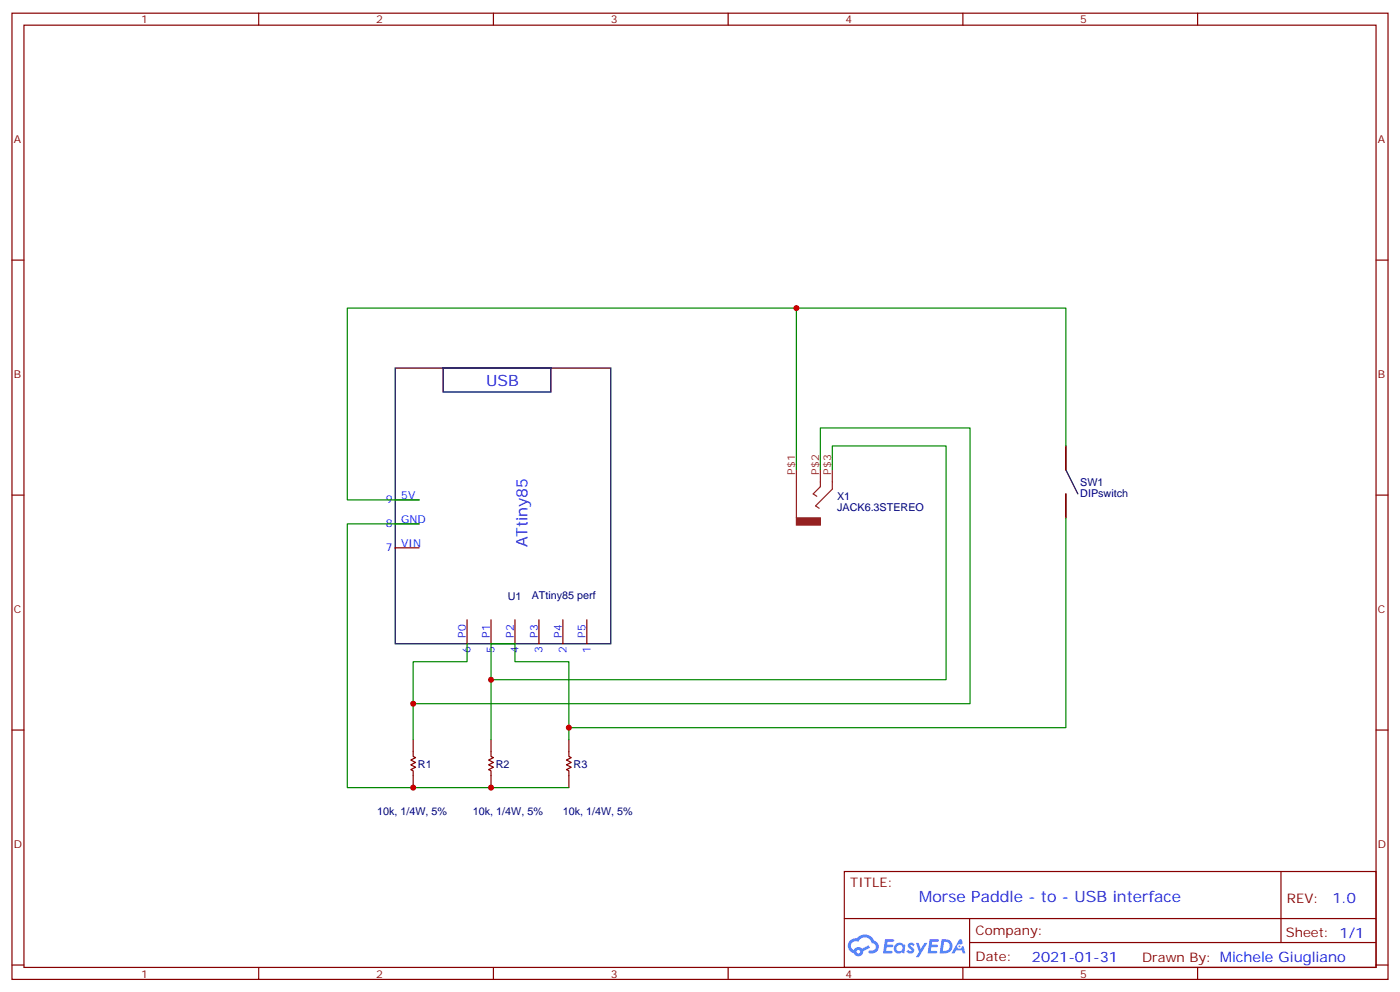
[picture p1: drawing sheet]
<svg xmlns="http://www.w3.org/2000/svg" width="412mm" height="292mm" viewBox="0 0 412 292" stroke-linecap="round" stroke-linejoin="round" font-family="sans-serif">
<g fill="none" stroke="#870000" stroke-width=".35">
<path d="M3.5 3.9h405.4v284.3h-405.4zM7.1 7.4h398.2v277.3h-398.2zM76.2 3.9v3.5M145.3 3.9v3.5M214.5 3.9v3.5M283.6 3.9v3.5M352.8 3.9v3.5M3.5 76.6h3.6M405.3 76.6h3.6M3.5 145.7h3.6M405.3 145.7h3.6M3.5 214.8h3.6"/>
<path d="M405.3 214.8h3.6M248.7 256.5h156.6v28.2h-156.6zM377.3 256.5v20.9M248.7 270.3h156.5M285.6 277.4h119.6M285.6 270.3v14.1M3.5 284h3.6M76.2 284.7v3.5M145.3 284.7v3.5M214.5 284.7v3.5M283.6 284.7v3.5M352.8 284.7v3.5"/>
<path d="M405.3 284h3.6"/>
</g>
<g fill="#5487ff">
<path d="M267.7 277.6a1.22 1.22 0 0 1 1.7 .3l-.4 .6a.47 .47 0 0 0-.3-.4 .47 .47 0 0 0-.5 .2l.1 .2a1.14 1.14 0 0 1 .8 1.8 1.14 1.14 0 0 1-1.9-.1l-.2-.1 .5-.6 .7 .4a.29 .29 0 0 0 .3-.2 .29 .29 0 0 0-.2-.3 1.04 1.04 0 0 1-.6-1.8z"/>
<path d="M260.7 276.4h2.4l.3 .2-.2 .5h-1.8l-.1 .9h1.5l.3 .4-.3 .3h-1.6l-.2 1.1 1.7 .1 .2 .3-.2 .3-2.6 .1z"/>
<path d="M273.8 276.4h2.4l.3 .2-.1 .5h-1.8l-.2 .9h1.6l.3 .4-.4 .3h-1.6l-.1 1.1 1.7 .1 .2 .3-.2 .3h-2.6z"/>
<path d="M282.6 276.4h.7l.3 1.3-.6 .3a.69 .69 0 0 0-1 .2 .69 .69 0 0 0 .4 1 .69 .69 0 0 0 .9-.6l.5-.3 .6 2.2h-.8l-.2-.8h-1.8l-.5 .8h-.8z"/>
<path d="M269.8 277.5h.8l.6 1.8 1.1-1.8h.9l-2.6 4.2h-.8l.9-1.6z"/>
<path d="M277.4 276.4l-.6 4.2h1.3a2.11 2.11 0 0 0 2.5-2.2 2.11 2.11 0 0 0-2.5-2zM278.1 277.1a1.39 1.39 0 0 1 1.7 1.5 1.39 1.39 0 0 1-1.8 1.2h-.3z"/>
<path d="M263.7 278a1.54 1.54 0 0 0-.1 2.2 1.54 1.54 0 0 0 2.2 .1l.6 .3 .3-2.3-.2-.3h-.4a1.49 1.49 0 0 0-2.4 0zM264 279a.94 .94 0 0 1 1.8 0 .94 .94 0 0 1-1.8 0z"/>
<path d="M250.4 276.8a2.18 2.18 0 0 0 1.1 3.7 1.44 1.44 0 0 0 1.6 .9 1.44 1.44 0 0 0 1.2-1.5l2-1-.5-.7-1.9 1a1.47 1.47 0 0 0-2.4 .4 1.39 1.39 0 0 1-.7-1.9 1.39 1.39 0 0 1 2-.5 2.12 2.12 0 0 1 2.2-1.3 2.12 2.12 0 0 1 1.9 1.7 1.14 1.14 0 0 1 1.1 1.4 1.14 1.14 0 0 1-1.7 .7 .43 .43 0 0 0-.5 .4 .43 .43 0 0 0 .4 .5 1.98 1.98 0 0 0 2.5-1.3 1.98 1.98 0 0 0-1.2-2.5 3.1 3.1 0 0 0-5.3-.7l-.9 .1zM252.3 280.1a.55 .55 0 0 1 1.1 0 .55 .55 0 0 1-1.1 0z"/>
<circle cx="282.6" cy="278.5" r=".26"/>
</g>
<path d="M116.4 108.3h63.5v81.1h-63.5zM130.5 108.3h31.8v7.1h-31.8zM314 131.2v7.1l3.5 7M314 145.3v7.1" fill="none" stroke="#000" stroke-width=".35"/>
<g fill="none" stroke="#870000" stroke-width=".35">
<path d="M314 131.2v7.1M116.4 154.2h7.1M116.4 147.1h7.1M314 145.3v7.1M116.4 161.2h7.1M137.6 182.4v7M144.6 182.4v7M151.7 182.4v7M158.7 182.4v7M165.8 182.4v7M172.9 182.4v7M121.7 217.7v4.9l.7 .4-1.4 .7 1.4 .7-1.4 .7 1.4 .7-1.4 .7 .7 .3v5"/>
<path d="M144.6 217.7v4.9l.7 .4-1.4 .7 1.4 .7-1.4 .7 1.4 .7-1.4 .7 .7 .3v5M167.6 217.7v4.9l.7 .4-1.4 .7 1.4 .7-1.4 .7 1.4 .7-1.4 .7 .7 .3v5"/>
</g>
<path d="M234.6 90.7h79.4v40.5M234.6 138.3v-47.6h-132.3v56.4h21.2M241.7 138.3v-12.4h44.1v81.2h-164.1M245.2 138.3v-7.1h33.5v68.8h-134.1M123.5 154.2h-21.2v77.6h65.3M314 152.4v61.7h-146.4M137.6 189.4v5.3h-15.9v23M144.6 217.7v-28.3h7.1v5.3h15.9v23" fill="none" stroke="#008700" stroke-width=".35"/>
<path d="M234.6 138.3v14.1M241.7 138.3v4.9l-2.2 2.1 1.1 .7M245.2 138.3v5.6l-5 5 1.1 .7" fill="none" stroke="#8c2424" stroke-width=".35"/>
<path d="M234.6 152.4h7.1v2.1h-7.1z" fill="#8c2424" stroke="#8c2424" stroke-width=".35"/>
<g fill="#c00">
<circle cx="144.6" cy="231.8" r=".88"/>
<circle cx="121.7" cy="231.8" r=".88"/>
<circle cx="144.6" cy="200" r=".88"/>
<circle cx="121.7" cy="207.1" r=".88"/>
<circle cx="234.6" cy="90.7" r=".88"/>
<circle cx="167.6" cy="214.1" r=".88"/>
</g>
<g font-size="4.6" fill="#00f">
<text x="143.2" y="113.7">USB</text>
<text x="155.4" y="161.1" transform="rotate(-90 155.4 161.1)">ATtiny85</text>
<text x="270.8" y="265.5">Morse Paddle - to - USB interface</text>
</g>
<g font-size="4.2" fill="#00f">
<text x="392.5" y="265.7">1.0</text>
<text x="304" y="283.1">2021-01-31</text>
</g>
<g font-size="3.9" fill="#800">
<text x="250.5" y="261.1">TITLE:</text>
<text x="379.1" y="265.7">REV:</text>
<text x="287.4" y="275.3">Company:</text>
<text x="378.7" y="275.9">Sheet: 1/1</text>
<text x="287.4" y="282.9">Date:</text>
<text x="336.4" y="283">Drawn By: Michele Giugliano</text>
</g>
<g font-size="3.2" fill="#800">
<text x="41.6" y="6.9">1</text>
<text x="110.8" y="6.9">2</text>
<text x="179.9" y="6.9">3</text>
<text x="249.1" y="6.9">4</text>
<text x="318.2" y="6.9">5</text>
<text x="4.1" y="42">A</text>
<text x="405.9" y="42">A</text>
<text x="4.1" y="111.1">B</text>
<text x="405.9" y="111.1">B</text>
<text x="4.1" y="180.3">C</text>
<text x="405.9" y="180.3">C</text>
<text x="4.1" y="249.4">D</text>
<text x="405.9" y="249.4">D</text>
<text x="41.6" y="287.7">1</text>
<text x="110.8" y="287.7">2</text>
<text x="179.9" y="287.7">3</text>
<text x="249.1" y="287.7">4</text>
<text x="318.2" y="287.7">5</text>
</g>
<g font-size="3.2" fill="#8d2323">
<text x="234.2" y="139.7" transform="rotate(-90 234.2 139.7)">P$1</text>
<text x="241.3" y="139.7" transform="rotate(-90 241.3 139.7)">P$2</text>
<text x="244.8" y="139.7" transform="rotate(-90 244.8 139.7)">P$3</text>
</g>
<g font-size="3.2" fill="#000080">
<text x="318.2" y="143">SW1</text>
<text x="246.6" y="147.2">X1</text>
<text x="318.2" y="146.2">DIPswitch</text>
<text x="246.6" y="150.4">JACK6.3STEREO</text>
<text x="149.6" y="176.6">U1</text>
<text x="156.6" y="176.2">ATtiny85 perf</text>
<text x="123.1" y="225.9">R1</text>
<text x="146" y="225.9">R2</text>
<text x="169" y="225.9">R3</text>
<text x="111.1" y="240">10k, 1/4W, 5%</text>
<text x="139.3" y="240">10k, 1/4W, 5%</text>
<text x="165.8" y="240">10k, 1/4W, 5%</text>
</g>
<g font-size="3.2" fill="#00f">
<text x="113.7" y="148.2">9</text>
<text x="118.2" y="146.8">5V</text>
<text x="113.7" y="155.2">8</text>
<text x="118.2" y="153.8">GND</text>
<text x="118.2" y="160.9">VIN</text>
<text x="113.7" y="162.3">7</text>
<text x="137.2" y="187.7" transform="rotate(-90 137.2 187.7)">P0</text>
<text x="144.3" y="187.7" transform="rotate(-90 144.3 187.7)">P1</text>
<text x="151.3" y="187.7" transform="rotate(-90 151.3 187.7)">P2</text>
<text x="158.4" y="187.7" transform="rotate(-90 158.4 187.7)">P3</text>
<text x="165.5" y="187.7" transform="rotate(-90 165.5 187.7)">P4</text>
<text x="172.5" y="187.7" transform="rotate(-90 172.5 187.7)">P5</text>
<text x="138.6" y="192.2" transform="rotate(-90 138.6 192.2)">6</text>
<text x="145.7" y="192.2" transform="rotate(-90 145.7 192.2)">5</text>
<text x="152.8" y="192.2" transform="rotate(-90 152.8 192.2)">4</text>
<text x="159.8" y="192.2" transform="rotate(-90 159.8 192.2)">3</text>
<text x="166.9" y="192.2" transform="rotate(-90 166.9 192.2)">2</text>
<text x="173.9" y="192.2" transform="rotate(-90 173.9 192.2)">1</text>
</g>
</svg>
